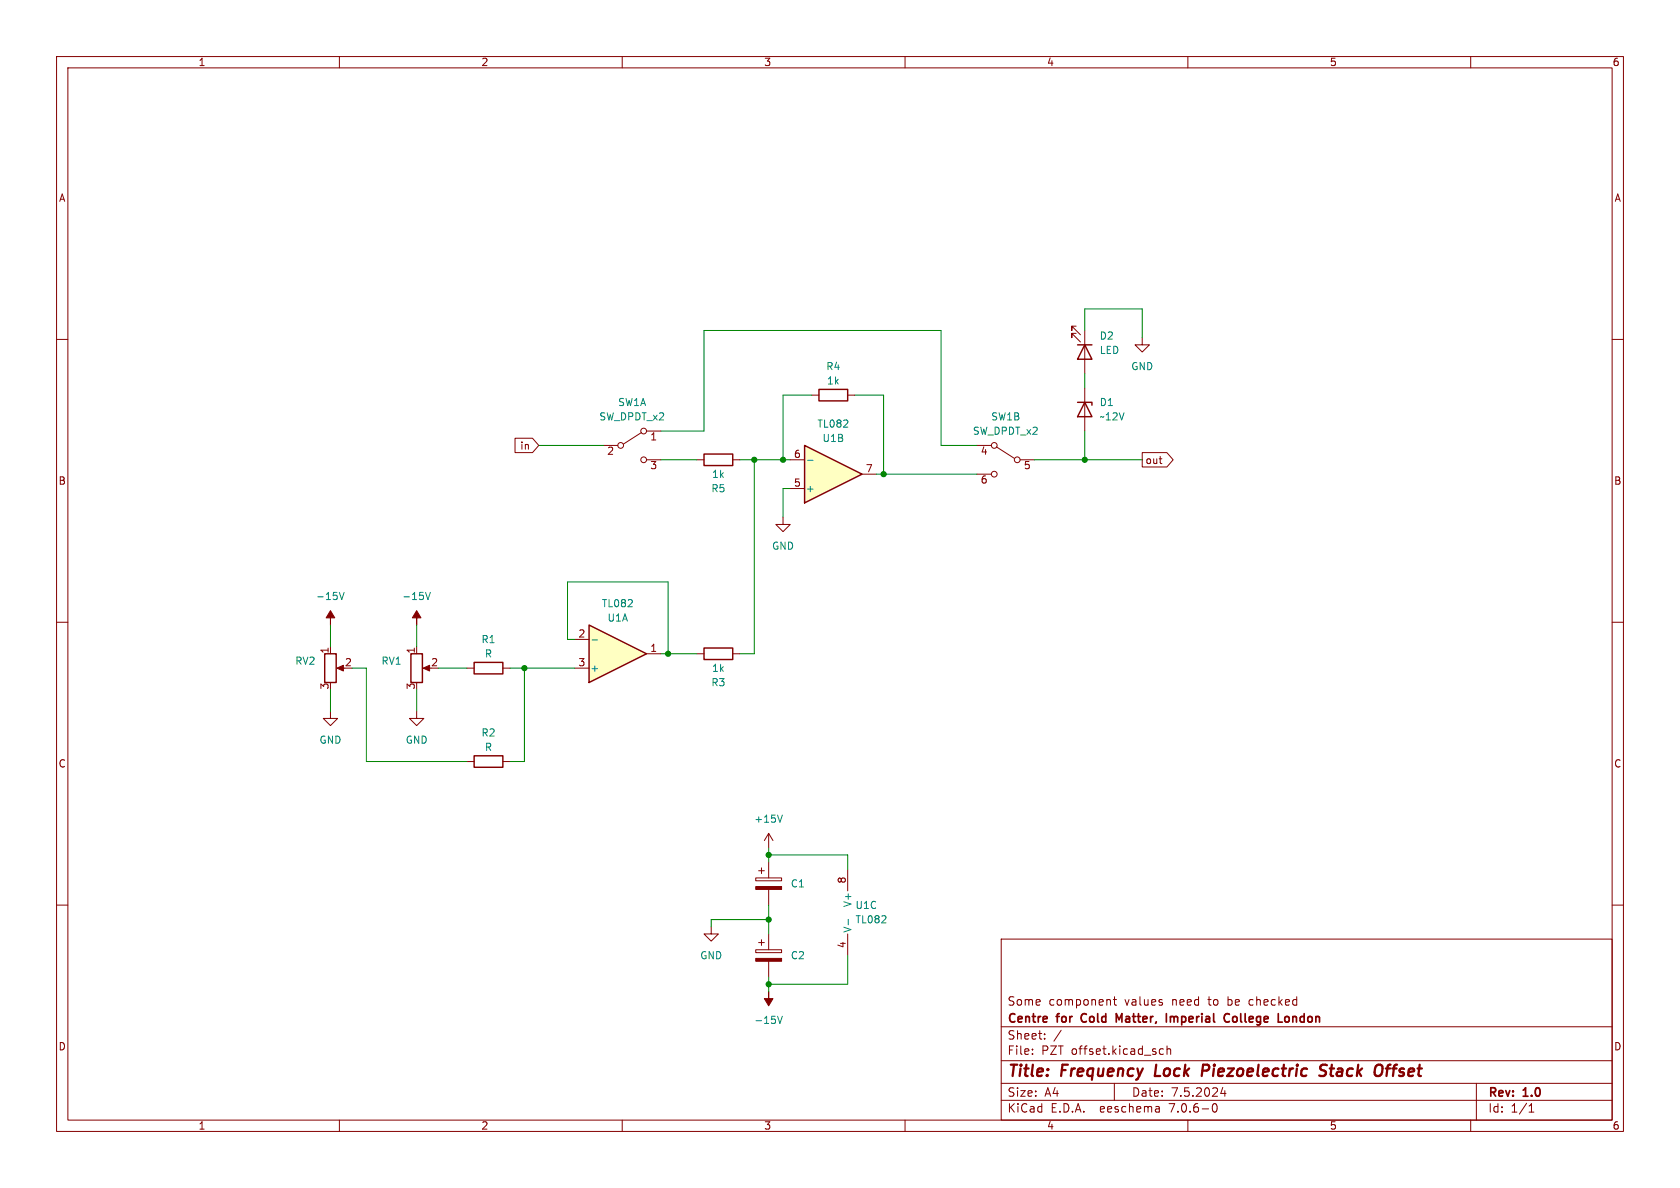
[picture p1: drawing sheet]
<svg xmlns="http://www.w3.org/2000/svg" width="297mm" height="210mm" viewBox="0 0 297 210" stroke-linecap="round" stroke-linejoin="round" font-family="sans-serif">
<g fill="none" stroke="#840000" stroke-width=".18">
<path d="M10 10h277v190h-277zM12 12h273v186h-273zM60 10v2M110 10v2M160 10v2M210 10v2M260 10v2M10 60h2M285 60h2M143.5 69.9h1.3M149.9 69.9h1.2M191.8 68.6v7.6"/>
<path d="M10 110h2M58.4 114.3v1.3M59.9 118.1h1.1M73.7 114.3v1.3M75.2 118.1h1M285 110h2M10 160h2M285 160h2M177 166h108v32h-108zM196.8 176.7h.6M197 176.2v1.3l.4 .2M60 198v2"/>
<path d="M110 198v2M160 198v2M177 194.5h108M177 191.5h108M177 187.5h108M177 181.5h108M182.5 186.3v.1M182.5 185.5v.1M184.7 183.6v.1M184.7 182.8v.1M187.6 182.1l-1.3 2M197 191.5v3"/>
<path d="M204.9 195.7l.1 .9M205 196.5l-.2 .1M205 196h-.2M205 186.3l.2 .1 .5-.1M205.7 185.5l-.5-.1-.2 .1M206.3 185.5l.2-.1 .4 .1 .1 .9M206.3 184.9v1.5M210 198v2M214.5 195.2l.2-.1a.81 .81 0 0 1 .6 .6 .81 .81 0 0 1-.3 .8l-.2 .1a.81 .81 0 0 1-.6-.6 .81 .81 0 0 1 .3-.8zM216.2 192.2l-.4 1.1h.9M216.5 192.8v1M260 198v2"/>
<path d="M261 191.5v6.5M270.3 196.6h.9M270.3 195.5l.4-.4v1.5"/>
</g>
<path d="M204.4 188.2l-.2 2h.9M212.7 188.2h.8M213.5 189.2l-.9 .1M234.6 188.3a.85 .85 0 0 0-1.1 .1 .45 .45 0 0 0 .2 .8l.4 .1a.49 .49 0 0 1 .3 .5 .49 .49 0 0 1-.4 .4l-.8-.1M245 188.9h.8M245.6 188.2l-.3 .3-.2 1.7" fill="none" stroke="#840000" stroke-width=".4"/>
<path d="M191.3 179.4l-.2 .4 .2 .7M198.3 179.2l-.5 1.1-.5-1.1v1.5M206.2 179.2v1.5M206.9 179.7v1M207.5 179.8l-.4-.1-.2 .1M217.3 179.3a.54 .54 0 0 0-.7 .1M218.4 179.7l-.3 .1-.2 .2 .1 .5 .4 .2M227.1 180l.3-.3 .4 .1 .1 .2v.4l-.1 .2-.4 .1-.3-.3M216.6 180.5a.52 .52 0 0 0 .7 0" fill="none" stroke="#840000" stroke-width=".3"/>
<path d="M144.8 68.8h5.1v2.1h-5.1zM190.5 71.1h2.5v.5M191.8 71.1l1.2 2.6h-2.5zM57.4 115.6h2v5.1h-2zM72.6 115.6h2.1v5.1h-2.1z" fill="none" stroke="#840000" stroke-width=".25"/>
<g fill="#840000" stroke="#840000" stroke-width=".18">
<path d="M73.7 108l.7 1.2h-.7v1.3v-1.3h-.8z"/>
<path d="M59.6 118.1l1.1-.5v1z"/>
<path d="M58.4 108l.8 1.2h-.8v1.3v-1.3h-.7z"/>
<path d="M74.8 118.1l1.1-.5v1z"/>
</g>
<path d="M60 104.7l.4 1.3 .4-1.3M75.2 104.7l.5 1.3 .4-1.3" fill="none" stroke="#008484" stroke-width=".18"/>
<path d="M142.2 78.7l10.2 5.1-10.2 5.1z" fill="#ffffc2"/>
<path d="M142.2 78.7l10.2 5.1-10.2 5.1zM190.5 61h2.5M191.8 61l1.2 2.5h-2.5zM124.5 80.3h5v2h-5zM124.5 114.6h5v2h-5z" fill="none" stroke="#840000" stroke-width=".25"/>
<g fill="none" stroke="#840000" stroke-width=".18">
<path d="M190.2 57.7h-.7v.7v-.7l1.5 1.5M190.2 58.9h-.7v.8v-.8l1.5 1.6M191.8 58.4v7.6M201.9 59.7v1.3h1.3l-1.3 1.2-1.2-1.2h1.2M106.7 78.7h2.5M113.4 76.5l-3.2 2M114.3 76.2h2.5M172.7 78.7h2.6M176.1 79l3.2 2M114.3 81.3h2.5M123.2 81.3h1.3M129.5 81.3h1.3"/>
<path d="M138.4 91.4v1.3h1.3l-1.3 1.3-1.2-1.3h1.2M139.7 86.4h2.5M139.7 81.3h2.5M152.4 83.8h2.5M172.7 83.8h2.6M180.3 81.3h2.6M123.2 115.6h1.3M129.5 115.6h1.3M58.4 125.7v1.3h1.3l-1.3 1.3-1.3-1.3h1.3M73.7 125.7v1.3h1.2l-1.2 1.3-1.3-1.3h1.3M125.7 163.8v1.3h1.3l-1.3 1.3-1.2-1.3h1.2"/>
<circle cx="109.7" cy="78.7" r=".51"/>
<circle cx="113.8" cy="76.2" r=".51"/>
<circle cx="175.8" cy="78.7" r=".51"/>
<circle cx="113.8" cy="81.3" r=".51"/>
<circle cx="175.8" cy="83.8" r=".51"/>
<circle cx="179.8" cy="81.3" r=".51"/>
</g>
<path d="M142.8 81.4h.9" fill="none" stroke="#008484" stroke-width=".18"/>
<path d="M104.1 110.5l10.2 5.1-10.2 5.1z" fill="#ffffc2"/>
<path d="M83.8 117.1h5.1v2h-5.1zM104.1 110.5l10.2 5.1-10.2 5.1zM83.8 133.6h5.1v2h-5.1z" fill="none" stroke="#840000" stroke-width=".25"/>
<g fill="none" stroke="#840000" stroke-width=".18">
<path d="M91.1 77.5h3l1.1 1.2-1.1 1.3h-3zM201.9 80h4.4l1.1 1.3-1.1 1.3h-4.4zM82.5 118.1h1.3M88.9 118.1h1.3M101.6 113h2.5M101.6 118.1h2.5M114.3 115.6h2.5M82.5 134.6h1.3M88.9 134.6h1.3M133.6 155.2h4.6v.5h-4.6zM134.1 153.9h1M134.6 153.4v1"/>
<path d="M135.9 147.3l-.8 1.3M135.9 147.3v2.6M135.9 152.4v2.8M135.9 157.2v2.8M135.9 147.3l.8 1.3M149.9 153.7v3.8M133.6 167.9h4.6v.5h-4.6zM134.1 166.6h1M134.6 166.1v1M135.9 165.1v2.8M135.9 169.9v2.8M149.9 165.1v3.8"/>
</g>
<path d="M104.7 113.1h.9M138.3 144.1l-.4 1.3M137.5 179.6l.4 1.3 .4-1.3M150 162.5v1" fill="none" stroke="#008484" stroke-width=".18"/>
<g fill="#840000" stroke="#840000" stroke-width=".18">
<path d="M133.6 156.7h4.6v.5h-4.6z"/>
<path d="M133.6 169.4h4.6v.5h-4.6z"/>
<path d="M135.9 175.3v1.2h.8l-.8 1.3-.8-1.3h.8z"/>
</g>
<g fill="none" stroke="#008400" stroke-width=".18">
<path d="M191.8 58.4v-3.8h10.1v5.1M95.2 78.7h11.5M116.8 76.2h7.7v-17.8h41.9v20.3h6.3M143.5 69.9h-5.1v11.4M151.1 69.9h5.1v13.9M191.8 66v2.6M191.8 76.2v5.1M116.8 81.3h6.4M130.8 81.3h8.9M133.3 81.3v34.3h-2.5M139.7 86.4h-1.3v5M154.9 83.8h17.8"/>
<path d="M182.9 81.3h19M58.4 110.5v3.8M62.2 118.1h2.6v16.5h17.7M73.7 110.5v3.8M77.5 118.1h5M90.2 118.1h11.4M92.7 118.1v16.5h-2.5M101.6 113h-1.3v-10.1h17.8v12.7M116.8 115.6h6.4M58.4 121.9v3.8M73.7 121.9v3.8M135.9 151.1h14v2.6"/>
<path d="M135.9 149.9v2.5M135.9 160v5.1M135.9 172.7v2.6M135.9 162.6h-10.2v1.2M149.9 168.9v5.1h-14"/>
</g>
<g fill="#008400" stroke="#008400" stroke-width=".18">
<circle cx="135.9" cy="162.6" r=".46"/>
<circle cx="135.9" cy="174" r=".46"/>
<circle cx="135.9" cy="151.1" r=".46"/>
<circle cx="92.7" cy="118.1" r=".46"/>
<circle cx="156.2" cy="83.8" r=".46"/>
<circle cx="133.3" cy="81.3" r=".46"/>
<circle cx="138.4" cy="81.3" r=".46"/>
<circle cx="118.1" cy="115.6" r=".46"/>
<circle cx="191.8" cy="81.3" r=".46"/>
</g>
<g font-size="2.8" fill="#840000">
<text x="178" y="190.9">Title:</text>
<text x="187.7" y="190.9">Frequency</text>
<text x="205" y="190.9">Lock</text>
<text x="214.1" y="190.9">Piezoelectric</text>
<text x="235.8" y="190.9">Stack</text>
<text x="246.3" y="190.9">Offset</text>
</g>
<g font-size="2.1" fill="#840000">
<text x="178" y="178">Some</text>
<text x="185.4" y="178">component</text>
<text x="198.9" y="178">values</text>
<text x="207.3" y="178">need</text>
<text x="213.9" y="178">to</text>
<text x="217.4" y="178">be</text>
<text x="221.4" y="178">checked</text>
<text x="178" y="184">Sheet:</text>
<text x="178" y="181.2">Centre</text>
<text x="187" y="181.2">for</text>
<text x="191.8" y="181.2">Cold</text>
<text x="198.6" y="181.2">Matter,</text>
<text x="208" y="181.2">Imperial</text>
<text x="218.9" y="181.2">College</text>
<text x="229" y="181.2">London</text>
<text x="178" y="186.7">File:</text>
<text x="184.1" y="186.7">PZT offset.kicad_sch</text>
<text x="178" y="196.9">KiCad</text>
<text x="178" y="194.1">Size:</text>
<text x="184.7" y="194.1">A4</text>
<text x="185.7" y="196.9">E.D.A.</text>
<text x="194.6" y="196.9">eeschema</text>
<text x="200" y="194.1">Date:</text>
<text x="207" y="196.9">7.0.6-0</text>
<text x="207" y="194.1">7.5.2024</text>
<text x="263" y="194.3">Rev:</text>
<text x="263" y="196.9">Id:</text>
<text x="267.1" y="196.9">1/1</text>
<text x="269.4" y="194.3">1.0</text>
</g>
<g font-size="1.8" fill="#840000">
<text x="35" y="11.9">1</text>
<text x="85" y="11.9">2</text>
<text x="135" y="11.9">3</text>
<text x="185" y="11.9">4</text>
<text x="235" y="11.9">5</text>
<text x="285" y="11.9">6</text>
<text x="10.3" y="35.9">A</text>
<text x="285.3" y="35.9">A</text>
<text x="91.9" y="79.7">in</text>
<text x="107.2" y="80.7">2</text>
<text x="114.9" y="78.2">1</text>
<text x="114.9" y="83.3">3</text>
<text x="140.3" y="81">6</text>
<text x="153" y="83.6">7</text>
<text x="173.3" y="80.7">4</text>
<text x="180.9" y="83.3">5</text>
<text x="202.4" y="82.2">out</text>
<text x="10.3" y="85.9">B</text>
<text x="140.3" y="86.1">5</text>
<text x="173.3" y="85.8">6</text>
<text x="285.3" y="85.9">B</text>
<text x="102.2" y="112.8">2</text>
<text x="58.2" y="115.6" transform="rotate(-90 58.2 115.6)">1</text>
<text x="60.9" y="117.9">2</text>
<text x="73.4" y="115.6" transform="rotate(-90 73.4 115.6)">1</text>
<text x="76.1" y="117.9">2</text>
<text x="102.2" y="117.9">3</text>
<text x="114.9" y="115.3">1</text>
<text x="58.2" y="122" transform="rotate(-90 58.2 122)">3</text>
<text x="73.4" y="122" transform="rotate(-90 73.4 122)">3</text>
<text x="10.3" y="135.9">C</text>
<text x="285.3" y="135.9">C</text>
<text x="149.6" y="156.3" transform="rotate(-90 149.6 156.3)">8</text>
<text x="149.6" y="167.7" transform="rotate(-90 149.6 167.7)">4</text>
<text x="10.3" y="185.9">D</text>
<text x="285.3" y="185.9">D</text>
<text x="35" y="199.9">1</text>
<text x="85" y="199.9">2</text>
<text x="135" y="199.9">3</text>
<text x="185" y="199.9">4</text>
<text x="235" y="199.9">5</text>
<text x="285" y="199.9">6</text>
</g>
<g font-size="1.8" fill="#008484">
<text x="146" y="65.6">R4</text>
<text x="194.3" y="60.2">D2</text>
<text x="194.3" y="62.8">LED</text>
<text x="199.9" y="65.6">GND</text>
<text x="109.2" y="72">SW1A</text>
<text x="146.1" y="68.2">1k</text>
<text x="194.3" y="72">D1</text>
<text x="105.9" y="74.5">SW_DPDT_x2</text>
<text x="144.4" y="75.8">TL082</text>
<text x="171.9" y="77.1">SW_DPDT_x2</text>
<text x="175.1" y="74.5">SW1B</text>
<text x="194.3" y="74.5">~12V</text>
<text x="145.3" y="78.3">U1B</text>
<text x="125.7" y="87.2">R5</text>
<text x="125.8" y="84.7">1k</text>
<text x="142.4" y="87.2">+</text>
<text x="136.4" y="97.4">GND</text>
<text x="55.8" y="106.3">-15V</text>
<text x="71" y="106.3">-15V</text>
<text x="106.3" y="107.5">TL082</text>
<text x="85" y="113.9">R1</text>
<text x="107.3" y="110.1">U1A</text>
<text x="52.1" y="117.7">RV2</text>
<text x="67.3" y="117.7">RV1</text>
<text x="85.6" y="116.4">R</text>
<text x="104.3" y="119">+</text>
<text x="125.8" y="119">1k</text>
<text x="125.7" y="121.5">R3</text>
<text x="56.4" y="131.7">GND</text>
<text x="71.6" y="131.7">GND</text>
<text x="85" y="130.4">R2</text>
<text x="85.6" y="132.9">R</text>
<text x="133.2" y="145.6">+15V</text>
<text x="139.7" y="157.1">C1</text>
<text x="150.7" y="160.5" transform="rotate(-90 150.7 160.5)">V+</text>
<text x="151.1" y="160.9">U1C</text>
<text x="150.7" y="165" transform="rotate(-90 150.7 165)">V-</text>
<text x="151.1" y="163.4">TL082</text>
<text x="123.7" y="169.8">GND</text>
<text x="139.7" y="169.8">C2</text>
<text x="133.2" y="181.2">-15V</text>
</g>
</svg>
